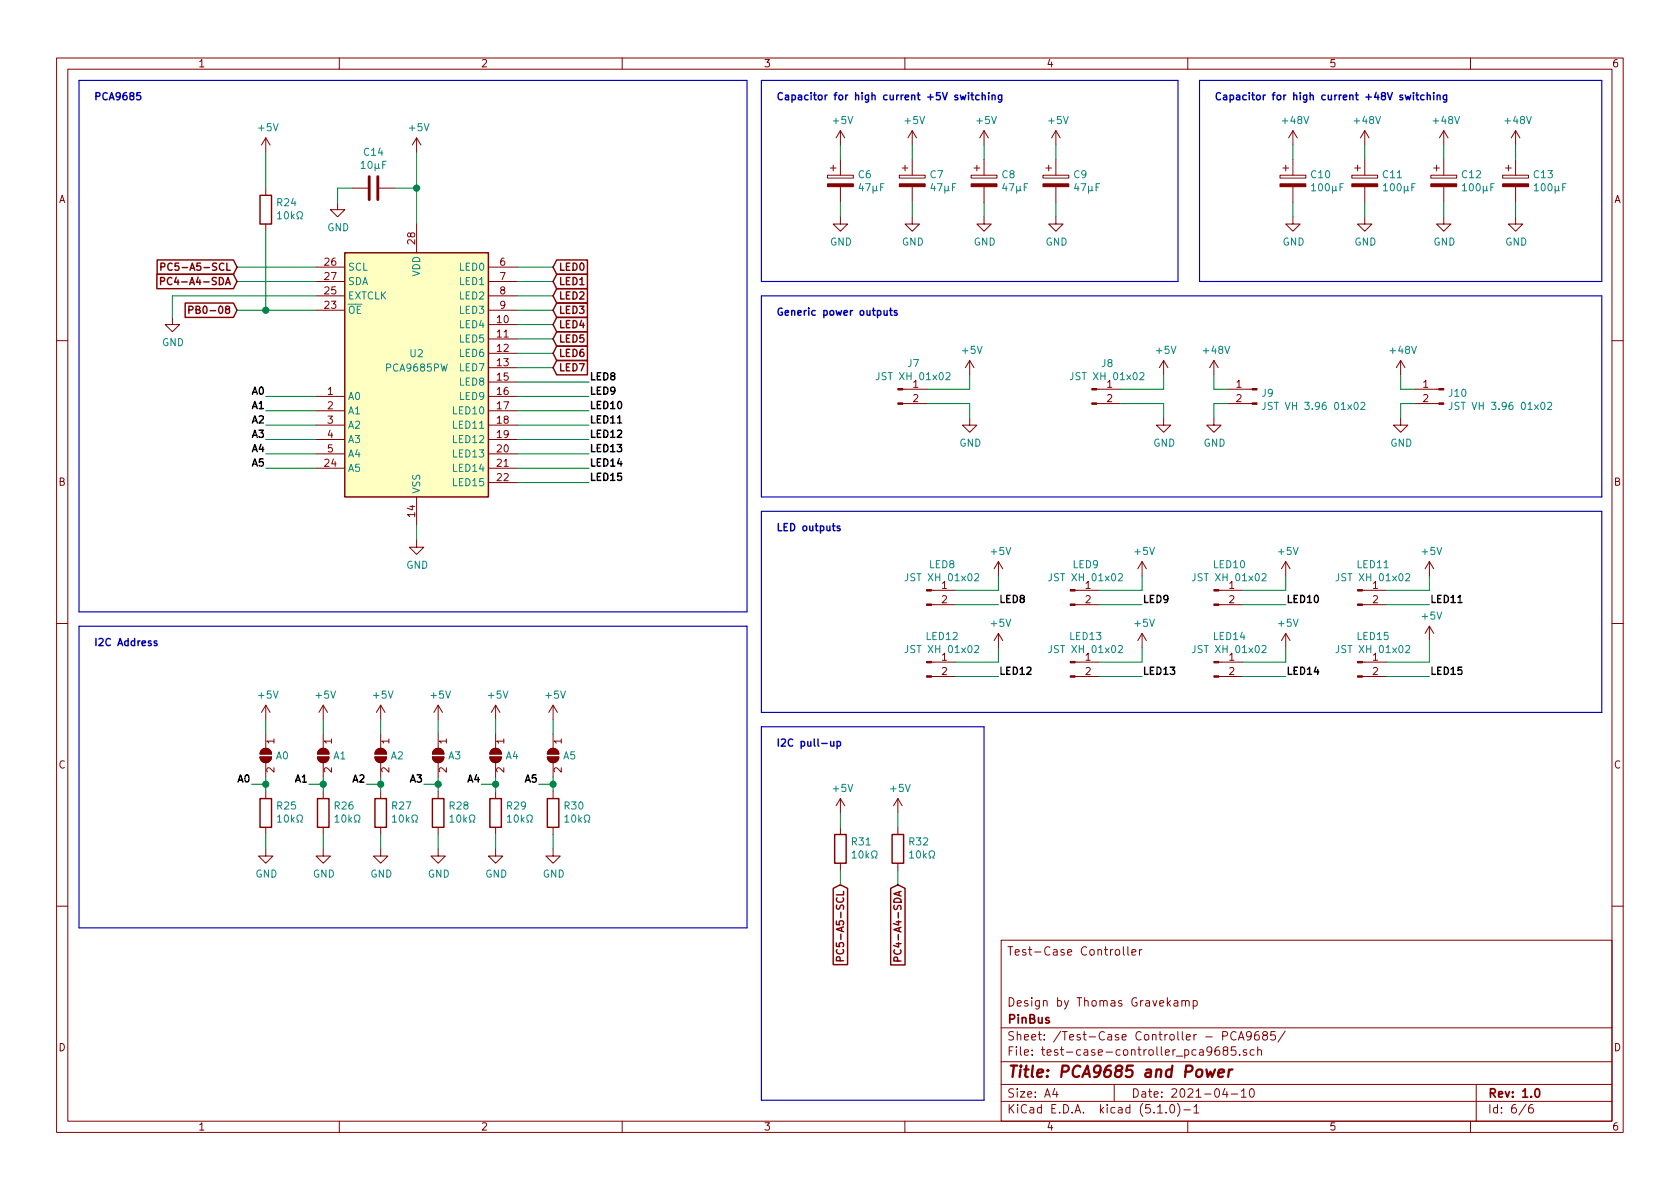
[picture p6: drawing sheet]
EESchema Schematic File Version 4
LIBS:test-case-controller-cache
EELAYER 29 0
EELAYER END
$Descr A4 11693 8268
encoding utf-8
Sheet 6 6
Title "PCA9685 and Power"
Date "2021-04-10"
Rev "1.0"
Comp "PinBus"
Comment1 "Design by Thomas Gravekamp"
Comment2 ""
Comment3 ""
Comment4 "Test-Case Controller"
$EndDescr
$Comp
L Driver_LED:PCA9685PW U2
U 1 1
P 2900 2550
F 0 "U2" H 2900 2650 50  0000 C CNN
F 1 "PCA9685PW" H 2900 2550 50  0000 C CNN
F 2 "Package_SO:TSSOP-28_4.4x9.7mm_P0.65mm" H 2925 1575 50  0001 L CNN
F 3 "http://www.nxp.com/documents/data_sheet/PCA9685.pdf" H 2500 3250 50  0001 C CNN
	1    2900 2550
	1    0    0    -1  
$EndComp
Wire Wire Line
	1650 1850 2200 1850
Wire Wire Line
	1650 1950 2200 1950
$Comp
L power:GND #PWR?
U 1 1
P 1200 2200
F 0 "#PWR?" H 1200 1950 50  0001 C CNN
F 1 "GND" H 1205 2027 50  0000 C CNN
F 2 "" H 1200 2200 50  0001 C CNN
F 3 "" H 1200 2200 50  0001 C CNN
	1    1200 2200
	1    0    0    -1  
$EndComp
Wire Wire Line
	2200 2050 1200 2050
Wire Wire Line
	1200 2050 1200 2200
$Comp
L power:GND #PWR?
U 1 1
P 2900 3750
F 0 "#PWR?" H 2900 3500 50  0001 C CNN
F 1 "GND" H 2905 3577 50  0000 C CNN
F 2 "" H 2900 3750 50  0001 C CNN
F 3 "" H 2900 3750 50  0001 C CNN
	1    2900 3750
	1    0    0    -1  
$EndComp
Wire Wire Line
	2900 3750 2900 3650
$Comp
L Device:R R25
U 1 1
P 1850 5650
F 0 "R25" H 1780 5604 50  0000 R CNN
F 1 "10kΩ" H 1780 5695 50  0000 R CNN
F 2 "Resistor_SMD:R_0603_1608Metric" V 1780 5650 50  0001 C CNN
F 3 "~" H 1850 5650 50  0001 C CNN
	1    1850 5650
	-1   0    0    1   
$EndComp
$Comp
L Device:R R26
U 1 1
P 2250 5650
F 0 "R26" H 2180 5604 50  0000 R CNN
F 1 "10kΩ" H 2180 5695 50  0000 R CNN
F 2 "Resistor_SMD:R_0603_1608Metric" V 2180 5650 50  0001 C CNN
F 3 "~" H 2250 5650 50  0001 C CNN
	1    2250 5650
	-1   0    0    1   
$EndComp
$Comp
L Device:R R27
U 1 1
P 2650 5650
F 0 "R27" H 2580 5604 50  0000 R CNN
F 1 "10kΩ" H 2580 5695 50  0000 R CNN
F 2 "Resistor_SMD:R_0603_1608Metric" V 2580 5650 50  0001 C CNN
F 3 "~" H 2650 5650 50  0001 C CNN
	1    2650 5650
	-1   0    0    1   
$EndComp
$Comp
L Device:R R28
U 1 1
P 3050 5650
F 0 "R28" H 2980 5604 50  0000 R CNN
F 1 "10kΩ" H 2980 5695 50  0000 R CNN
F 2 "Resistor_SMD:R_0603_1608Metric" V 2980 5650 50  0001 C CNN
F 3 "~" H 3050 5650 50  0001 C CNN
	1    3050 5650
	-1   0    0    1   
$EndComp
$Comp
L Device:R R29
U 1 1
P 3450 5650
F 0 "R29" H 3380 5604 50  0000 R CNN
F 1 "10kΩ" H 3380 5695 50  0000 R CNN
F 2 "Resistor_SMD:R_0603_1608Metric" V 3380 5650 50  0001 C CNN
F 3 "~" H 3450 5650 50  0001 C CNN
	1    3450 5650
	-1   0    0    1   
$EndComp
$Comp
L Device:R R30
U 1 1
P 3850 5650
F 0 "R30" H 3780 5604 50  0000 R CNN
F 1 "10kΩ" H 3780 5695 50  0000 R CNN
F 2 "Resistor_SMD:R_0603_1608Metric" V 3780 5650 50  0001 C CNN
F 3 "~" H 3850 5650 50  0001 C CNN
	1    3850 5650
	-1   0    0    1   
$EndComp
Text GLabel 1650 1850 0    50   Input ~ 10
PC5-A5-SCL
Text GLabel 1650 1950 0    50   Input ~ 10
PC4-A4-SDA
Text Label 1850 2750 2    50   ~ 10
A0
Text Label 1850 2850 2    50   ~ 10
A1
Text Label 1850 2950 2    50   ~ 10
A2
Text Label 1850 3050 2    50   ~ 10
A3
Text Label 1850 3150 2    50   ~ 10
A4
Text Label 1850 3250 2    50   ~ 10
A5
Wire Wire Line
	1850 2750 2200 2750
Wire Wire Line
	1850 2850 2200 2850
Wire Wire Line
	1850 2950 2200 2950
Wire Wire Line
	1850 3050 2200 3050
Wire Wire Line
	1850 3150 2200 3150
Wire Wire Line
	1850 3250 2200 3250
$Comp
L Jumper:SolderJumper_2_Open A0
U 1 1
P 1850 5250
F 0 "A0" V 1850 5318 50  0000 L CNN
F 1 "SolderJumper_2_Open" H 1850 5364 50  0001 C CNN
F 2 "Jumper:SolderJumper-2_P1.3mm_Open_TrianglePad1.0x1.5mm" H 1850 5250 50  0001 C CNN
F 3 "~" H 1850 5250 50  0001 C CNN
	1    1850 5250
	0    1    1    0   
$EndComp
$Comp
L Jumper:SolderJumper_2_Open A1
U 1 1
P 2250 5250
F 0 "A1" V 2250 5318 50  0000 L CNN
F 1 "SolderJumper_2_Open" H 2250 5364 50  0001 C CNN
F 2 "Jumper:SolderJumper-2_P1.3mm_Open_TrianglePad1.0x1.5mm" H 2250 5250 50  0001 C CNN
F 3 "~" H 2250 5250 50  0001 C CNN
	1    2250 5250
	0    1    1    0   
$EndComp
$Comp
L Jumper:SolderJumper_2_Open A2
U 1 1
P 2650 5250
F 0 "A2" V 2650 5318 50  0000 L CNN
F 1 "SolderJumper_2_Open" H 2650 5364 50  0001 C CNN
F 2 "Jumper:SolderJumper-2_P1.3mm_Open_TrianglePad1.0x1.5mm" H 2650 5250 50  0001 C CNN
F 3 "~" H 2650 5250 50  0001 C CNN
	1    2650 5250
	0    1    1    0   
$EndComp
$Comp
L Jumper:SolderJumper_2_Open A3
U 1 1
P 3050 5250
F 0 "A3" V 3050 5318 50  0000 L CNN
F 1 "SolderJumper_2_Open" H 3050 5364 50  0001 C CNN
F 2 "Jumper:SolderJumper-2_P1.3mm_Open_TrianglePad1.0x1.5mm" H 3050 5250 50  0001 C CNN
F 3 "~" H 3050 5250 50  0001 C CNN
	1    3050 5250
	0    1    1    0   
$EndComp
$Comp
L Jumper:SolderJumper_2_Open A4
U 1 1
P 3450 5250
F 0 "A4" V 3450 5318 50  0000 L CNN
F 1 "SolderJumper_2_Open" H 3450 5364 50  0001 C CNN
F 2 "Jumper:SolderJumper-2_P1.3mm_Open_TrianglePad1.0x1.5mm" H 3450 5250 50  0001 C CNN
F 3 "~" H 3450 5250 50  0001 C CNN
	1    3450 5250
	0    1    1    0   
$EndComp
$Comp
L Jumper:SolderJumper_2_Open A5
U 1 1
P 3850 5250
F 0 "A5" V 3850 5318 50  0000 L CNN
F 1 "SolderJumper_2_Open" H 3850 5364 50  0001 C CNN
F 2 "Jumper:SolderJumper-2_P1.3mm_Open_TrianglePad1.0x1.5mm" H 3850 5250 50  0001 C CNN
F 3 "~" H 3850 5250 50  0001 C CNN
	1    3850 5250
	0    1    1    0   
$EndComp
$Comp
L power:+5V #PWR?
U 1 1
P 2900 1050
F 0 "#PWR?" H 2900 900 50  0001 C CNN
F 1 "+5V" H 2915 1223 50  0000 C CNN
F 2 "" H 2900 1050 50  0001 C CNN
F 3 "" H 2900 1050 50  0001 C CNN
	1    2900 1050
	1    0    0    -1  
$EndComp
Wire Wire Line
	2900 1550 2900 1300
$Comp
L Device:C C14
U 1 1
P 2600 1300
F 0 "C14" V 2348 1300 50  0000 C CNN
F 1 "10μF" V 2439 1300 50  0000 C CNN
F 2 "Capacitor_SMD:C_0603_1608Metric" H 2638 1150 50  0001 C CNN
F 3 "~" H 2600 1300 50  0001 C CNN
	1    2600 1300
	0    1    1    0   
$EndComp
$Comp
L power:GND #PWR?
U 1 1
P 2350 1400
F 0 "#PWR?" H 2350 1150 50  0001 C CNN
F 1 "GND" H 2355 1227 50  0000 C CNN
F 2 "" H 2350 1400 50  0001 C CNN
F 3 "" H 2350 1400 50  0001 C CNN
	1    2350 1400
	1    0    0    -1  
$EndComp
Wire Wire Line
	2350 1400 2350 1300
Wire Wire Line
	2350 1300 2450 1300
Wire Wire Line
	2750 1300 2900 1300
Connection ~ 2900 1300
Wire Wire Line
	2900 1300 2900 1050
Wire Wire Line
	1850 5400 1850 5450
Wire Wire Line
	2250 5400 2250 5450
Wire Wire Line
	2650 5400 2650 5450
Wire Wire Line
	3050 5400 3050 5450
Wire Wire Line
	3450 5400 3450 5450
Wire Wire Line
	3850 5400 3850 5450
Text Label 2150 5450 2    50   ~ 10
A1
Text Label 2550 5450 2    50   ~ 10
A2
Text Label 2950 5450 2    50   ~ 10
A3
Text Label 1750 5450 2    50   ~ 10
A0
Text Label 3350 5450 2    50   ~ 10
A4
Text Label 3750 5450 2    50   ~ 10
A5
Wire Wire Line
	1750 5450 1850 5450
Connection ~ 1850 5450
Wire Wire Line
	1850 5450 1850 5500
Wire Wire Line
	2150 5450 2250 5450
Connection ~ 2250 5450
Wire Wire Line
	2250 5450 2250 5500
Wire Wire Line
	2550 5450 2650 5450
Connection ~ 2650 5450
Wire Wire Line
	2650 5450 2650 5500
Wire Wire Line
	2950 5450 3050 5450
Connection ~ 3050 5450
Wire Wire Line
	3050 5450 3050 5500
Wire Wire Line
	3350 5450 3450 5450
Connection ~ 3450 5450
Wire Wire Line
	3450 5450 3450 5500
Wire Wire Line
	3750 5450 3850 5450
Connection ~ 3850 5450
Wire Wire Line
	3850 5450 3850 5500
$Comp
L power:GND #PWR?
U 1 1
P 1850 5900
F 0 "#PWR?" H 1850 5650 50  0001 C CNN
F 1 "GND" H 1855 5727 50  0000 C CNN
F 2 "" H 1850 5900 50  0001 C CNN
F 3 "" H 1850 5900 50  0001 C CNN
	1    1850 5900
	1    0    0    -1  
$EndComp
$Comp
L power:GND #PWR?
U 1 1
P 2250 5900
F 0 "#PWR?" H 2250 5650 50  0001 C CNN
F 1 "GND" H 2255 5727 50  0000 C CNN
F 2 "" H 2250 5900 50  0001 C CNN
F 3 "" H 2250 5900 50  0001 C CNN
	1    2250 5900
	1    0    0    -1  
$EndComp
$Comp
L power:GND #PWR?
U 1 1
P 2650 5900
F 0 "#PWR?" H 2650 5650 50  0001 C CNN
F 1 "GND" H 2655 5727 50  0000 C CNN
F 2 "" H 2650 5900 50  0001 C CNN
F 3 "" H 2650 5900 50  0001 C CNN
	1    2650 5900
	1    0    0    -1  
$EndComp
$Comp
L power:GND #PWR?
U 1 1
P 3050 5900
F 0 "#PWR?" H 3050 5650 50  0001 C CNN
F 1 "GND" H 3055 5727 50  0000 C CNN
F 2 "" H 3050 5900 50  0001 C CNN
F 3 "" H 3050 5900 50  0001 C CNN
	1    3050 5900
	1    0    0    -1  
$EndComp
$Comp
L power:GND #PWR?
U 1 1
P 3450 5900
F 0 "#PWR?" H 3450 5650 50  0001 C CNN
F 1 "GND" H 3455 5727 50  0000 C CNN
F 2 "" H 3450 5900 50  0001 C CNN
F 3 "" H 3450 5900 50  0001 C CNN
	1    3450 5900
	1    0    0    -1  
$EndComp
$Comp
L power:GND #PWR?
U 1 1
P 3850 5900
F 0 "#PWR?" H 3850 5650 50  0001 C CNN
F 1 "GND" H 3855 5727 50  0000 C CNN
F 2 "" H 3850 5900 50  0001 C CNN
F 3 "" H 3850 5900 50  0001 C CNN
	1    3850 5900
	1    0    0    -1  
$EndComp
$Comp
L power:+5V #PWR?
U 1 1
P 1850 5000
F 0 "#PWR?" H 1850 4850 50  0001 C CNN
F 1 "+5V" H 1865 5173 50  0000 C CNN
F 2 "" H 1850 5000 50  0001 C CNN
F 3 "" H 1850 5000 50  0001 C CNN
	1    1850 5000
	1    0    0    -1  
$EndComp
$Comp
L power:+5V #PWR?
U 1 1
P 2250 5000
F 0 "#PWR?" H 2250 4850 50  0001 C CNN
F 1 "+5V" H 2265 5173 50  0000 C CNN
F 2 "" H 2250 5000 50  0001 C CNN
F 3 "" H 2250 5000 50  0001 C CNN
	1    2250 5000
	1    0    0    -1  
$EndComp
$Comp
L power:+5V #PWR?
U 1 1
P 2650 5000
F 0 "#PWR?" H 2650 4850 50  0001 C CNN
F 1 "+5V" H 2665 5173 50  0000 C CNN
F 2 "" H 2650 5000 50  0001 C CNN
F 3 "" H 2650 5000 50  0001 C CNN
	1    2650 5000
	1    0    0    -1  
$EndComp
$Comp
L power:+5V #PWR?
U 1 1
P 3050 5000
F 0 "#PWR?" H 3050 4850 50  0001 C CNN
F 1 "+5V" H 3065 5173 50  0000 C CNN
F 2 "" H 3050 5000 50  0001 C CNN
F 3 "" H 3050 5000 50  0001 C CNN
	1    3050 5000
	1    0    0    -1  
$EndComp
$Comp
L power:+5V #PWR?
U 1 1
P 3450 5000
F 0 "#PWR?" H 3450 4850 50  0001 C CNN
F 1 "+5V" H 3465 5173 50  0000 C CNN
F 2 "" H 3450 5000 50  0001 C CNN
F 3 "" H 3450 5000 50  0001 C CNN
	1    3450 5000
	1    0    0    -1  
$EndComp
$Comp
L power:+5V #PWR?
U 1 1
P 3850 5000
F 0 "#PWR?" H 3850 4850 50  0001 C CNN
F 1 "+5V" H 3865 5173 50  0000 C CNN
F 2 "" H 3850 5000 50  0001 C CNN
F 3 "" H 3850 5000 50  0001 C CNN
	1    3850 5000
	1    0    0    -1  
$EndComp
Wire Wire Line
	3850 5000 3850 5100
Wire Wire Line
	3450 5000 3450 5100
Wire Wire Line
	3050 5100 3050 5000
Wire Wire Line
	2650 5000 2650 5100
Wire Wire Line
	2250 5100 2250 5000
Wire Wire Line
	1850 5000 1850 5100
Wire Wire Line
	1850 5800 1850 5900
Wire Wire Line
	2250 5900 2250 5800
Wire Wire Line
	2650 5900 2650 5800
Wire Wire Line
	3050 5900 3050 5800
Wire Wire Line
	3450 5900 3450 5800
Wire Wire Line
	3850 5900 3850 5800
Text Label 4100 2750 0    50   ~ 10
LED9
Text Label 4100 2850 0    50   ~ 10
LED10
Text Label 4100 2950 0    50   ~ 10
LED11
Text Label 4100 3050 0    50   ~ 10
LED12
Text Label 4100 3150 0    50   ~ 10
LED13
Text Label 4100 3250 0    50   ~ 10
LED14
Text Label 4100 3350 0    50   ~ 10
LED15
Wire Wire Line
	3600 1850 3850 1850
Wire Wire Line
	3850 1950 3600 1950
Wire Wire Line
	3600 2050 3850 2050
Wire Wire Line
	3850 2150 3600 2150
Wire Wire Line
	3600 2250 3850 2250
Wire Wire Line
	3850 2350 3600 2350
Wire Wire Line
	3600 2450 3850 2450
Wire Wire Line
	3850 2550 3600 2550
Wire Wire Line
	3600 2650 4100 2650
Wire Wire Line
	4100 2750 3600 2750
Wire Wire Line
	3600 2850 4100 2850
Wire Wire Line
	4100 2950 3600 2950
Wire Wire Line
	3600 3050 4100 3050
Wire Wire Line
	4100 3150 3600 3150
Wire Wire Line
	3600 3250 4100 3250
Wire Wire Line
	4100 3350 3600 3350
$Comp
L Connector:Conn_01x02_Male LED8
U 1 1
P 6450 4100
F 0 "LED8" H 6558 4281 50  0000 C CNN
F 1 "JST XH 01x02" H 6558 4190 50  0000 C CNN
F 2 "Connector_JST:JST_XH_B2B-XH-A_1x02_P2.50mm_Vertical" H 6450 4100 50  0001 C CNN
F 3 "~" H 6450 4100 50  0001 C CNN
	1    6450 4100
	1    0    0    -1  
$EndComp
$Comp
L Connector:Conn_01x02_Male LED9
U 1 1
P 7450 4100
F 0 "LED9" H 7558 4281 50  0000 C CNN
F 1 "JST XH 01x02" H 7558 4190 50  0000 C CNN
F 2 "Connector_JST:JST_XH_B2B-XH-A_1x02_P2.50mm_Vertical" H 7450 4100 50  0001 C CNN
F 3 "~" H 7450 4100 50  0001 C CNN
	1    7450 4100
	1    0    0    -1  
$EndComp
$Comp
L Connector:Conn_01x02_Male LED10
U 1 1
P 8450 4100
F 0 "LED10" H 8558 4281 50  0000 C CNN
F 1 "JST XH 01x02" H 8558 4190 50  0000 C CNN
F 2 "Connector_JST:JST_XH_B2B-XH-A_1x02_P2.50mm_Vertical" H 8450 4100 50  0001 C CNN
F 3 "~" H 8450 4100 50  0001 C CNN
	1    8450 4100
	1    0    0    -1  
$EndComp
$Comp
L Connector:Conn_01x02_Male LED11
U 1 1
P 9450 4100
F 0 "LED11" H 9558 4281 50  0000 C CNN
F 1 "JST XH 01x02" H 9558 4190 50  0000 C CNN
F 2 "Connector_JST:JST_XH_B2B-XH-A_1x02_P2.50mm_Vertical" H 9450 4100 50  0001 C CNN
F 3 "~" H 9450 4100 50  0001 C CNN
	1    9450 4100
	1    0    0    -1  
$EndComp
$Comp
L Connector:Conn_01x02_Male LED13
U 1 1
P 7450 4600
F 0 "LED13" H 7558 4781 50  0000 C CNN
F 1 "JST XH 01x02" H 7558 4690 50  0000 C CNN
F 2 "Connector_JST:JST_XH_B2B-XH-A_1x02_P2.50mm_Vertical" H 7450 4600 50  0001 C CNN
F 3 "~" H 7450 4600 50  0001 C CNN
	1    7450 4600
	1    0    0    -1  
$EndComp
$Comp
L Connector:Conn_01x02_Male LED14
U 1 1
P 8450 4600
F 0 "LED14" H 8558 4781 50  0000 C CNN
F 1 "JST XH 01x02" H 8558 4690 50  0000 C CNN
F 2 "Connector_JST:JST_XH_B2B-XH-A_1x02_P2.50mm_Vertical" H 8450 4600 50  0001 C CNN
F 3 "~" H 8450 4600 50  0001 C CNN
	1    8450 4600
	1    0    0    -1  
$EndComp
$Comp
L Connector:Conn_01x02_Male LED15
U 1 1
P 9450 4600
F 0 "LED15" H 9558 4781 50  0000 C CNN
F 1 "JST XH 01x02" H 9558 4690 50  0000 C CNN
F 2 "Connector_JST:JST_XH_B2B-XH-A_1x02_P2.50mm_Vertical" H 9450 4600 50  0001 C CNN
F 3 "~" H 9450 4600 50  0001 C CNN
	1    9450 4600
	1    0    0    -1  
$EndComp
$Comp
L power:+5V #PWR?
U 1 1
P 6950 4000
F 0 "#PWR?" H 6950 3850 50  0001 C CNN
F 1 "+5V" H 6965 4173 50  0000 C CNN
F 2 "" H 6950 4000 50  0001 C CNN
F 3 "" H 6950 4000 50  0001 C CNN
	1    6950 4000
	1    0    0    -1  
$EndComp
Wire Wire Line
	6650 4100 6950 4100
Wire Wire Line
	6950 4100 6950 4000
Wire Wire Line
	6950 4200 6650 4200
$Comp
L power:+5V #PWR?
U 1 1
P 7950 4000
F 0 "#PWR?" H 7950 3850 50  0001 C CNN
F 1 "+5V" H 7965 4173 50  0000 C CNN
F 2 "" H 7950 4000 50  0001 C CNN
F 3 "" H 7950 4000 50  0001 C CNN
	1    7950 4000
	1    0    0    -1  
$EndComp
Wire Wire Line
	7650 4100 7950 4100
Wire Wire Line
	7950 4100 7950 4000
Wire Wire Line
	7950 4200 7650 4200
Text Label 6950 4200 0    50   ~ 10
LED8
Text Label 7950 4200 0    50   ~ 10
LED9
$Comp
L Connector:Conn_01x02_Male LED12
U 1 1
P 6450 4600
F 0 "LED12" H 6558 4781 50  0000 C CNN
F 1 "JST XH 01x02" H 6558 4690 50  0000 C CNN
F 2 "Connector_JST:JST_XH_B2B-XH-A_1x02_P2.50mm_Vertical" H 6450 4600 50  0001 C CNN
F 3 "~" H 6450 4600 50  0001 C CNN
	1    6450 4600
	1    0    0    -1  
$EndComp
$Comp
L power:+5V #PWR?
U 1 1
P 8950 4000
F 0 "#PWR?" H 8950 3850 50  0001 C CNN
F 1 "+5V" H 8965 4173 50  0000 C CNN
F 2 "" H 8950 4000 50  0001 C CNN
F 3 "" H 8950 4000 50  0001 C CNN
	1    8950 4000
	1    0    0    -1  
$EndComp
$Comp
L power:+5V #PWR?
U 1 1
P 9950 4000
F 0 "#PWR?" H 9950 3850 50  0001 C CNN
F 1 "+5V" H 9965 4173 50  0000 C CNN
F 2 "" H 9950 4000 50  0001 C CNN
F 3 "" H 9950 4000 50  0001 C CNN
	1    9950 4000
	1    0    0    -1  
$EndComp
$Comp
L power:+5V #PWR?
U 1 1
P 6950 4500
F 0 "#PWR?" H 6950 4350 50  0001 C CNN
F 1 "+5V" H 6965 4673 50  0000 C CNN
F 2 "" H 6950 4500 50  0001 C CNN
F 3 "" H 6950 4500 50  0001 C CNN
	1    6950 4500
	1    0    0    -1  
$EndComp
$Comp
L power:+5V #PWR?
U 1 1
P 7950 4500
F 0 "#PWR?" H 7950 4350 50  0001 C CNN
F 1 "+5V" H 7965 4673 50  0000 C CNN
F 2 "" H 7950 4500 50  0001 C CNN
F 3 "" H 7950 4500 50  0001 C CNN
	1    7950 4500
	1    0    0    -1  
$EndComp
$Comp
L power:+5V #PWR?
U 1 1
P 8950 4500
F 0 "#PWR?" H 8950 4350 50  0001 C CNN
F 1 "+5V" H 8965 4673 50  0000 C CNN
F 2 "" H 8950 4500 50  0001 C CNN
F 3 "" H 8950 4500 50  0001 C CNN
	1    8950 4500
	1    0    0    -1  
$EndComp
$Comp
L power:+5V #PWR?
U 1 1
P 9950 4450
F 0 "#PWR?" H 9950 4300 50  0001 C CNN
F 1 "+5V" H 9965 4623 50  0000 C CNN
F 2 "" H 9950 4450 50  0001 C CNN
F 3 "" H 9950 4450 50  0001 C CNN
	1    9950 4450
	1    0    0    -1  
$EndComp
Text Label 8950 4200 0    50   ~ 10
LED10
Text Label 9950 4200 0    50   ~ 10
LED11
Text Label 6950 4700 0    50   ~ 10
LED12
Text Label 7950 4700 0    50   ~ 10
LED13
Text Label 8950 4700 0    50   ~ 10
LED14
Text Label 9950 4700 0    50   ~ 10
LED15
Wire Wire Line
	6650 4600 6950 4600
Wire Wire Line
	6950 4600 6950 4500
Wire Wire Line
	6650 4700 6950 4700
Wire Wire Line
	7650 4700 7950 4700
Wire Wire Line
	7650 4600 7950 4600
Wire Wire Line
	7950 4600 7950 4500
Wire Wire Line
	8650 4100 8950 4100
Wire Wire Line
	8950 4100 8950 4000
Wire Wire Line
	8650 4200 8950 4200
Wire Wire Line
	8650 4700 8950 4700
Wire Wire Line
	8650 4600 8950 4600
Wire Wire Line
	8950 4600 8950 4500
Wire Wire Line
	9650 4100 9950 4100
Wire Wire Line
	9950 4100 9950 4000
Wire Wire Line
	9650 4200 9950 4200
Wire Wire Line
	9650 4600 9950 4600
Wire Wire Line
	9950 4600 9950 4450
Wire Wire Line
	9650 4700 9950 4700
Text Notes 5400 3700 0    50   ~ 10
LED outputs
Text Label 4100 2650 0    50   ~ 10
LED8
Text GLabel 3850 1850 2    50   Input ~ 10
LED0
Text GLabel 3850 1950 2    50   Input ~ 10
LED1
Text GLabel 3850 2050 2    50   Input ~ 10
LED2
Text GLabel 3850 2150 2    50   Input ~ 10
LED3
Text GLabel 3850 2250 2    50   Input ~ 10
LED4
Text GLabel 3850 2350 2    50   Input ~ 10
LED5
Text GLabel 3850 2450 2    50   Input ~ 10
LED6
Text GLabel 3850 2550 2    50   Input ~ 10
LED7
$Comp
L Device:CP C?
U 1 1
P 5850 1250
AR Path="/607D19A4/605EE780" Ref="C?"  Part="1" 
AR Path="/605AEFDD/605EE780" Ref="C6"  Part="1" 
F 0 "C6" H 5968 1296 50  0000 L CNN
F 1 "47μF" H 5968 1205 50  0000 L CNN
F 2 "Capacitor_THT:CP_Radial_D5.0mm_P2.00mm" H 5888 1100 50  0001 C CNN
F 3 "~" H 5850 1250 50  0001 C CNN
	1    5850 1250
	1    0    0    -1  
$EndComp
$Comp
L power:+5V #PWR?
U 1 1
P 5850 1000
AR Path="/607D19A4/605EE786" Ref="#PWR?"  Part="1" 
AR Path="/605AEFDD/605EE786" Ref="#PWR065"  Part="1" 
F 0 "#PWR065" H 5850 850 50  0001 C CNN
F 1 "+5V" H 5865 1173 50  0000 C CNN
F 2 "" H 5850 1000 50  0001 C CNN
F 3 "" H 5850 1000 50  0001 C CNN
	1    5850 1000
	1    0    0    -1  
$EndComp
$Comp
L power:GND #PWR076
U 1 1
P 5850 1500
AR Path="/605AEFDD/605EE78C" Ref="#PWR076"  Part="1" 
AR Path="/607D19A4/605EE78C" Ref="#PWR?"  Part="1" 
F 0 "#PWR076" H 5850 1250 50  0001 C CNN
F 1 "GND" H 5855 1327 50  0000 C CNN
F 2 "" H 5850 1500 50  0001 C CNN
F 3 "" H 5850 1500 50  0001 C CNN
	1    5850 1500
	1    0    0    -1  
$EndComp
Wire Wire Line
	5850 1000 5850 1100
Wire Wire Line
	5850 1400 5850 1500
Text Notes 5400 700  0    50   ~ 10
Capacitor for high current +5V switching
$Comp
L Device:CP C?
U 1 1
P 9000 1250
AR Path="/607D19A4/605F00F5" Ref="C?"  Part="1" 
AR Path="/605AEFDD/605F00F5" Ref="C10"  Part="1" 
F 0 "C10" H 9118 1296 50  0000 L CNN
F 1 "100μF" H 9118 1205 50  0000 L CNN
F 2 "Capacitor_THT:CP_Radial_D10.0mm_P5.00mm" H 9038 1100 50  0001 C CNN
F 3 "~" H 9000 1250 50  0001 C CNN
	1    9000 1250
	1    0    0    -1  
$EndComp
$Comp
L power:GND #PWR080
U 1 1
P 9000 1500
AR Path="/605AEFDD/605F04A6" Ref="#PWR080"  Part="1" 
AR Path="/607D19A4/605F04A6" Ref="#PWR?"  Part="1" 
F 0 "#PWR080" H 9000 1250 50  0001 C CNN
F 1 "GND" H 9005 1327 50  0000 C CNN
F 2 "" H 9000 1500 50  0001 C CNN
F 3 "" H 9000 1500 50  0001 C CNN
	1    9000 1500
	1    0    0    -1  
$EndComp
$Comp
L power:+48V #PWR?
U 1 1
P 9000 1000
F 0 "#PWR?" H 9000 850 50  0001 C CNN
F 1 "+48V" H 9015 1173 50  0000 C CNN
F 2 "" H 9000 1000 50  0001 C CNN
F 3 "" H 9000 1000 50  0001 C CNN
	1    9000 1000
	1    0    0    -1  
$EndComp
Wire Wire Line
	9000 1000 9000 1100
Wire Wire Line
	9000 1400 9000 1500
Text Notes 8450 700  0    50   ~ 10
Capacitor for high current +48V switching
$Comp
L Connector:Conn_01x02_Male J8
U 1 1
P 7600 2700
F 0 "J8" H 7708 2881 50  0000 C CNN
F 1 "JST XH 01x02" H 7708 2790 50  0000 C CNN
F 2 "Connector_JST:JST_XH_B2B-XH-A_1x02_P2.50mm_Vertical" H 7600 2700 50  0001 C CNN
F 3 "~" H 7600 2700 50  0001 C CNN
	1    7600 2700
	1    0    0    -1  
$EndComp
$Comp
L power:+5V #PWR?
U 1 1
P 6750 2600
F 0 "#PWR?" H 6750 2450 50  0001 C CNN
F 1 "+5V" H 6765 2773 50  0000 C CNN
F 2 "" H 6750 2600 50  0001 C CNN
F 3 "" H 6750 2600 50  0001 C CNN
	1    6750 2600
	1    0    0    -1  
$EndComp
$Comp
L power:+5V #PWR?
U 1 1
P 8100 2600
F 0 "#PWR?" H 8100 2450 50  0001 C CNN
F 1 "+5V" H 8115 2773 50  0000 C CNN
F 2 "" H 8100 2600 50  0001 C CNN
F 3 "" H 8100 2600 50  0001 C CNN
	1    8100 2600
	1    0    0    -1  
$EndComp
Wire Wire Line
	8100 2600 8100 2700
Wire Wire Line
	8100 2700 7800 2700
Wire Wire Line
	6750 2600 6750 2700
Wire Wire Line
	6750 2700 6450 2700
$Comp
L power:GND #PWR?
U 1 1
P 6750 2900
F 0 "#PWR?" H 6750 2650 50  0001 C CNN
F 1 "GND" H 6755 2727 50  0000 C CNN
F 2 "" H 6750 2900 50  0001 C CNN
F 3 "" H 6750 2900 50  0001 C CNN
	1    6750 2900
	1    0    0    -1  
$EndComp
$Comp
L power:GND #PWR?
U 1 1
P 8100 2900
F 0 "#PWR?" H 8100 2650 50  0001 C CNN
F 1 "GND" H 8105 2727 50  0000 C CNN
F 2 "" H 8100 2900 50  0001 C CNN
F 3 "" H 8100 2900 50  0001 C CNN
	1    8100 2900
	1    0    0    -1  
$EndComp
Wire Wire Line
	7800 2800 8100 2800
Wire Wire Line
	8100 2800 8100 2900
Wire Wire Line
	6450 2800 6750 2800
Wire Wire Line
	6750 2800 6750 2900
Text Notes 5400 2200 0    50   ~ 10
Generic power outputs
$Comp
L Connector:Conn_01x02_Male J9
U 1 1
P 8750 2700
AR Path="/605AEFDD/6060DEA4" Ref="J9"  Part="1" 
AR Path="/6076D1AF/6060DEA4" Ref="J?"  Part="1" 
F 0 "J9" H 8722 2674 50  0000 R CNN
F 1 "JST VH 3.96 01x02" H 8722 2583 50  0000 R CNN
F 2 "Connector_JST:JST_VH_B2P-VH_1x02_P3.96mm_Vertical" H 8750 2700 50  0001 C CNN
F 3 "~" H 8750 2700 50  0001 C CNN
	1    8750 2700
	-1   0    0    -1  
$EndComp
$Comp
L Connector:Conn_01x02_Male J10
U 1 1
P 10050 2700
AR Path="/605AEFDD/606100E8" Ref="J10"  Part="1" 
AR Path="/6076D1AF/606100E8" Ref="J?"  Part="1" 
F 0 "J10" H 10022 2674 50  0000 R CNN
F 1 "JST VH 3.96 01x02" H 10022 2583 50  0000 R CNN
F 2 "Connector_JST:JST_VH_B2P-VH_1x02_P3.96mm_Vertical" H 10050 2700 50  0001 C CNN
F 3 "~" H 10050 2700 50  0001 C CNN
	1    10050 2700
	-1   0    0    -1  
$EndComp
$Comp
L power:GND #PWR?
U 1 1
P 9750 2900
F 0 "#PWR?" H 9750 2650 50  0001 C CNN
F 1 "GND" H 9755 2727 50  0000 C CNN
F 2 "" H 9750 2900 50  0001 C CNN
F 3 "" H 9750 2900 50  0001 C CNN
	1    9750 2900
	1    0    0    -1  
$EndComp
$Comp
L power:GND #PWR?
U 1 1
P 8450 2900
F 0 "#PWR?" H 8450 2650 50  0001 C CNN
F 1 "GND" H 8455 2727 50  0000 C CNN
F 2 "" H 8450 2900 50  0001 C CNN
F 3 "" H 8450 2900 50  0001 C CNN
	1    8450 2900
	1    0    0    -1  
$EndComp
$Comp
L power:+48V #PWR?
U 1 1
P 8450 2600
F 0 "#PWR?" H 8450 2450 50  0001 C CNN
F 1 "+48V" H 8465 2773 50  0000 C CNN
F 2 "" H 8450 2600 50  0001 C CNN
F 3 "" H 8450 2600 50  0001 C CNN
	1    8450 2600
	1    0    0    -1  
$EndComp
$Comp
L power:+48V #PWR?
U 1 1
P 9750 2600
F 0 "#PWR?" H 9750 2450 50  0001 C CNN
F 1 "+48V" H 9765 2773 50  0000 C CNN
F 2 "" H 9750 2600 50  0001 C CNN
F 3 "" H 9750 2600 50  0001 C CNN
	1    9750 2600
	1    0    0    -1  
$EndComp
Wire Wire Line
	9750 2600 9750 2700
Wire Wire Line
	9750 2700 9850 2700
Wire Wire Line
	9850 2800 9750 2800
Wire Wire Line
	9750 2800 9750 2900
Wire Wire Line
	8550 2800 8450 2800
Wire Wire Line
	8450 2800 8450 2900
Wire Wire Line
	8450 2600 8450 2700
Wire Wire Line
	8450 2700 8550 2700
Text GLabel 1650 2150 0    50   Input ~ 10
PB0-08
Wire Wire Line
	1650 2150 1850 2150
$Comp
L Device:R R24
U 1 1
P 1850 1450
F 0 "R24" H 1780 1404 50  0000 R CNN
F 1 "10kΩ" H 1780 1495 50  0000 R CNN
F 2 "Resistor_SMD:R_0603_1608Metric" V 1780 1450 50  0001 C CNN
F 3 "~" H 1850 1450 50  0001 C CNN
	1    1850 1450
	-1   0    0    1   
$EndComp
Wire Wire Line
	1850 1600 1850 2150
Connection ~ 1850 2150
Wire Wire Line
	1850 2150 2200 2150
$Comp
L power:+5V #PWR?
U 1 1
P 1850 1050
F 0 "#PWR?" H 1850 900 50  0001 C CNN
F 1 "+5V" H 1865 1223 50  0000 C CNN
F 2 "" H 1850 1050 50  0001 C CNN
F 3 "" H 1850 1050 50  0001 C CNN
	1    1850 1050
	1    0    0    -1  
$EndComp
Wire Wire Line
	1850 1300 1850 1050
Wire Notes Line width 8 style solid
	5300 550  5300 1950
Wire Notes Line width 8 style solid
	11150 1950 11150 550 
Wire Notes Line width 8 style solid
	11150 2050 5300 2050
Wire Notes Line width 8 style solid
	5300 2050 5300 3450
Wire Notes Line width 8 style solid
	5300 3450 11150 3450
Wire Notes Line width 8 style solid
	11150 3450 11150 2050
Wire Notes Line width 8 style solid
	5300 550  8200 550 
Wire Notes Line width 8 style solid
	8200 550  8200 1950
Wire Notes Line width 8 style solid
	8200 1950 5300 1950
Wire Notes Line width 8 style solid
	8350 550  11150 550 
Wire Notes Line width 8 style solid
	8350 550  8350 1950
Wire Notes Line width 8 style solid
	8350 1950 11150 1950
Wire Notes Line width 8 style solid
	5200 550  550  550 
Wire Notes Line width 8 style solid
	550  550  550  4250
Wire Notes Line width 8 style solid
	550  4250 5200 4250
Wire Notes Line width 8 style solid
	5200 4250 5200 550 
Text Notes 650  700  0    50   ~ 10
PCA9685
Wire Notes Line width 8 style solid
	550  4350 5200 4350
Wire Notes Line width 8 style solid
	5200 4350 5200 6450
Wire Notes Line width 8 style solid
	5200 6450 550  6450
Wire Notes Line width 8 style solid
	550  6450 550  4350
Text Notes 650  4500 0    50   ~ 10
I2C Address
Wire Notes Line width 8 style solid
	11150 3550 5300 3550
Wire Notes Line width 8 style solid
	5300 3550 5300 4950
Wire Notes Line width 8 style solid
	5300 4950 11150 4950
Wire Notes Line width 8 style solid
	11150 4950 11150 3550
$Comp
L Device:CP C?
U 1 1
P 10050 1250
AR Path="/607D19A4/606BD86D" Ref="C?"  Part="1" 
AR Path="/605AEFDD/606BD86D" Ref="C12"  Part="1" 
F 0 "C12" H 10168 1296 50  0000 L CNN
F 1 "100μF" H 10168 1205 50  0000 L CNN
F 2 "Capacitor_THT:CP_Radial_D10.0mm_P5.00mm" H 10088 1100 50  0001 C CNN
F 3 "~" H 10050 1250 50  0001 C CNN
	1    10050 1250
	1    0    0    -1  
$EndComp
$Comp
L power:GND #PWR082
U 1 1
P 10050 1500
AR Path="/605AEFDD/606BD873" Ref="#PWR082"  Part="1" 
AR Path="/607D19A4/606BD873" Ref="#PWR?"  Part="1" 
F 0 "#PWR082" H 10050 1250 50  0001 C CNN
F 1 "GND" H 10055 1327 50  0000 C CNN
F 2 "" H 10050 1500 50  0001 C CNN
F 3 "" H 10050 1500 50  0001 C CNN
	1    10050 1500
	1    0    0    -1  
$EndComp
$Comp
L power:+48V #PWR?
U 1 1
P 10050 1000
F 0 "#PWR?" H 10050 850 50  0001 C CNN
F 1 "+48V" H 10065 1173 50  0000 C CNN
F 2 "" H 10050 1000 50  0001 C CNN
F 3 "" H 10050 1000 50  0001 C CNN
	1    10050 1000
	1    0    0    -1  
$EndComp
Wire Wire Line
	10050 1000 10050 1100
Wire Wire Line
	10050 1400 10050 1500
$Comp
L Device:CP C?
U 1 1
P 9500 1250
AR Path="/607D19A4/606C16F1" Ref="C?"  Part="1" 
AR Path="/605AEFDD/606C16F1" Ref="C11"  Part="1" 
F 0 "C11" H 9618 1296 50  0000 L CNN
F 1 "100μF" H 9618 1205 50  0000 L CNN
F 2 "Capacitor_THT:CP_Radial_D10.0mm_P5.00mm" H 9538 1100 50  0001 C CNN
F 3 "~" H 9500 1250 50  0001 C CNN
	1    9500 1250
	1    0    0    -1  
$EndComp
$Comp
L power:GND #PWR081
U 1 1
P 9500 1500
AR Path="/605AEFDD/606C16F7" Ref="#PWR081"  Part="1" 
AR Path="/607D19A4/606C16F7" Ref="#PWR?"  Part="1" 
F 0 "#PWR081" H 9500 1250 50  0001 C CNN
F 1 "GND" H 9505 1327 50  0000 C CNN
F 2 "" H 9500 1500 50  0001 C CNN
F 3 "" H 9500 1500 50  0001 C CNN
	1    9500 1500
	1    0    0    -1  
$EndComp
$Comp
L power:+48V #PWR?
U 1 1
P 9500 1000
F 0 "#PWR?" H 9500 850 50  0001 C CNN
F 1 "+48V" H 9515 1173 50  0000 C CNN
F 2 "" H 9500 1000 50  0001 C CNN
F 3 "" H 9500 1000 50  0001 C CNN
	1    9500 1000
	1    0    0    -1  
$EndComp
Wire Wire Line
	9500 1000 9500 1100
Wire Wire Line
	9500 1400 9500 1500
$Comp
L Device:R R31
U 1 1
P 5850 5900
F 0 "R31" H 5780 5854 50  0000 R CNN
F 1 "10kΩ" H 5780 5945 50  0000 R CNN
F 2 "Resistor_SMD:R_0603_1608Metric" V 5780 5900 50  0001 C CNN
F 3 "~" H 5850 5900 50  0001 C CNN
	1    5850 5900
	-1   0    0    1   
$EndComp
$Comp
L Device:R R32
U 1 1
P 6250 5900
F 0 "R32" H 6180 5854 50  0000 R CNN
F 1 "10kΩ" H 6180 5945 50  0000 R CNN
F 2 "Resistor_SMD:R_0603_1608Metric" V 6180 5900 50  0001 C CNN
F 3 "~" H 6250 5900 50  0001 C CNN
	1    6250 5900
	-1   0    0    1   
$EndComp
$Comp
L power:+5V #PWR?
U 1 1
P 5850 5650
F 0 "#PWR?" H 5850 5500 50  0001 C CNN
F 1 "+5V" H 5865 5823 50  0000 C CNN
F 2 "" H 5850 5650 50  0001 C CNN
F 3 "" H 5850 5650 50  0001 C CNN
	1    5850 5650
	1    0    0    -1  
$EndComp
$Comp
L power:+5V #PWR?
U 1 1
P 6250 5650
F 0 "#PWR?" H 6250 5500 50  0001 C CNN
F 1 "+5V" H 6265 5823 50  0000 C CNN
F 2 "" H 6250 5650 50  0001 C CNN
F 3 "" H 6250 5650 50  0001 C CNN
	1    6250 5650
	1    0    0    -1  
$EndComp
Text GLabel 5850 6150 3    50   Input ~ 10
PC5-A5-SCL
Text GLabel 6250 6150 3    50   Input ~ 10
PC4-A4-SDA
Wire Notes Line width 8 style solid
	5300 5050 6850 5050
Wire Notes Line width 8 style solid
	6850 5050 6850 7650
Wire Notes Line width 8 style solid
	6850 7650 5300 7650
Wire Notes Line width 8 style solid
	5300 7650 5300 5050
Text Notes 5400 5200 0    50   ~ 10
I2C pull-up
Wire Wire Line
	5850 5650 5850 5750
Wire Wire Line
	6250 5650 6250 5750
Wire Wire Line
	5850 6050 5850 6150
Wire Wire Line
	6250 6050 6250 6150
$Comp
L Device:CP C?
U 1 1
P 10550 1250
AR Path="/607D19A4/606CF132" Ref="C?"  Part="1" 
AR Path="/605AEFDD/606CF132" Ref="C13"  Part="1" 
F 0 "C13" H 10668 1296 50  0000 L CNN
F 1 "100μF" H 10668 1205 50  0000 L CNN
F 2 "Capacitor_THT:CP_Radial_D10.0mm_P5.00mm" H 10588 1100 50  0001 C CNN
F 3 "~" H 10550 1250 50  0001 C CNN
	1    10550 1250
	1    0    0    -1  
$EndComp
$Comp
L power:GND #PWR083
U 1 1
P 10550 1500
AR Path="/605AEFDD/606CF138" Ref="#PWR083"  Part="1" 
AR Path="/607D19A4/606CF138" Ref="#PWR?"  Part="1" 
F 0 "#PWR083" H 10550 1250 50  0001 C CNN
F 1 "GND" H 10555 1327 50  0000 C CNN
F 2 "" H 10550 1500 50  0001 C CNN
F 3 "" H 10550 1500 50  0001 C CNN
	1    10550 1500
	1    0    0    -1  
$EndComp
$Comp
L power:+48V #PWR?
U 1 1
P 10550 1000
F 0 "#PWR?" H 10550 850 50  0001 C CNN
F 1 "+48V" H 10565 1173 50  0000 C CNN
F 2 "" H 10550 1000 50  0001 C CNN
F 3 "" H 10550 1000 50  0001 C CNN
	1    10550 1000
	1    0    0    -1  
$EndComp
Wire Wire Line
	10550 1000 10550 1100
Wire Wire Line
	10550 1400 10550 1500
$Comp
L Connector:Conn_01x02_Male J7
U 1 1
P 6250 2700
F 0 "J7" H 6358 2881 50  0000 C CNN
F 1 "JST XH 01x02" H 6358 2790 50  0000 C CNN
F 2 "Connector_JST:JST_XH_B2B-XH-A_1x02_P2.50mm_Vertical" H 6250 2700 50  0001 C CNN
F 3 "~" H 6250 2700 50  0001 C CNN
	1    6250 2700
	1    0    0    -1  
$EndComp
$Comp
L Device:CP C?
U 1 1
P 6350 1250
AR Path="/607D19A4/6071B9BC" Ref="C?"  Part="1" 
AR Path="/605AEFDD/6071B9BC" Ref="C7"  Part="1" 
F 0 "C7" H 6468 1296 50  0000 L CNN
F 1 "47μF" H 6468 1205 50  0000 L CNN
F 2 "Capacitor_THT:CP_Radial_D5.0mm_P2.00mm" H 6388 1100 50  0001 C CNN
F 3 "~" H 6350 1250 50  0001 C CNN
	1    6350 1250
	1    0    0    -1  
$EndComp
$Comp
L power:+5V #PWR?
U 1 1
P 6350 1000
AR Path="/607D19A4/6071B9C2" Ref="#PWR?"  Part="1" 
AR Path="/605AEFDD/6071B9C2" Ref="#PWR066"  Part="1" 
F 0 "#PWR066" H 6350 850 50  0001 C CNN
F 1 "+5V" H 6365 1173 50  0000 C CNN
F 2 "" H 6350 1000 50  0001 C CNN
F 3 "" H 6350 1000 50  0001 C CNN
	1    6350 1000
	1    0    0    -1  
$EndComp
$Comp
L power:GND #PWR077
U 1 1
P 6350 1500
AR Path="/605AEFDD/6071B9C8" Ref="#PWR077"  Part="1" 
AR Path="/607D19A4/6071B9C8" Ref="#PWR?"  Part="1" 
F 0 "#PWR077" H 6350 1250 50  0001 C CNN
F 1 "GND" H 6355 1327 50  0000 C CNN
F 2 "" H 6350 1500 50  0001 C CNN
F 3 "" H 6350 1500 50  0001 C CNN
	1    6350 1500
	1    0    0    -1  
$EndComp
Wire Wire Line
	6350 1000 6350 1100
Wire Wire Line
	6350 1400 6350 1500
$Comp
L Device:CP C?
U 1 1
P 6850 1250
AR Path="/607D19A4/607850B8" Ref="C?"  Part="1" 
AR Path="/605AEFDD/607850B8" Ref="C8"  Part="1" 
F 0 "C8" H 6968 1296 50  0000 L CNN
F 1 "47μF" H 6968 1205 50  0000 L CNN
F 2 "Capacitor_THT:CP_Radial_D5.0mm_P2.00mm" H 6888 1100 50  0001 C CNN
F 3 "~" H 6850 1250 50  0001 C CNN
	1    6850 1250
	1    0    0    -1  
$EndComp
$Comp
L power:+5V #PWR?
U 1 1
P 6850 1000
AR Path="/607D19A4/607850BE" Ref="#PWR?"  Part="1" 
AR Path="/605AEFDD/607850BE" Ref="#PWR067"  Part="1" 
F 0 "#PWR067" H 6850 850 50  0001 C CNN
F 1 "+5V" H 6865 1173 50  0000 C CNN
F 2 "" H 6850 1000 50  0001 C CNN
F 3 "" H 6850 1000 50  0001 C CNN
	1    6850 1000
	1    0    0    -1  
$EndComp
$Comp
L power:GND #PWR078
U 1 1
P 6850 1500
AR Path="/605AEFDD/607850C4" Ref="#PWR078"  Part="1" 
AR Path="/607D19A4/607850C4" Ref="#PWR?"  Part="1" 
F 0 "#PWR078" H 6850 1250 50  0001 C CNN
F 1 "GND" H 6855 1327 50  0000 C CNN
F 2 "" H 6850 1500 50  0001 C CNN
F 3 "" H 6850 1500 50  0001 C CNN
	1    6850 1500
	1    0    0    -1  
$EndComp
Wire Wire Line
	6850 1000 6850 1100
Wire Wire Line
	6850 1400 6850 1500
$Comp
L Device:CP C?
U 1 1
P 7350 1250
AR Path="/607D19A4/60789352" Ref="C?"  Part="1" 
AR Path="/605AEFDD/60789352" Ref="C9"  Part="1" 
F 0 "C9" H 7468 1296 50  0000 L CNN
F 1 "47μF" H 7468 1205 50  0000 L CNN
F 2 "Capacitor_THT:CP_Radial_D5.0mm_P2.00mm" H 7388 1100 50  0001 C CNN
F 3 "~" H 7350 1250 50  0001 C CNN
	1    7350 1250
	1    0    0    -1  
$EndComp
$Comp
L power:+5V #PWR?
U 1 1
P 7350 1000
AR Path="/607D19A4/60789358" Ref="#PWR?"  Part="1" 
AR Path="/605AEFDD/60789358" Ref="#PWR068"  Part="1" 
F 0 "#PWR068" H 7350 850 50  0001 C CNN
F 1 "+5V" H 7365 1173 50  0000 C CNN
F 2 "" H 7350 1000 50  0001 C CNN
F 3 "" H 7350 1000 50  0001 C CNN
	1    7350 1000
	1    0    0    -1  
$EndComp
$Comp
L power:GND #PWR079
U 1 1
P 7350 1500
AR Path="/605AEFDD/6078935E" Ref="#PWR079"  Part="1" 
AR Path="/607D19A4/6078935E" Ref="#PWR?"  Part="1" 
F 0 "#PWR079" H 7350 1250 50  0001 C CNN
F 1 "GND" H 7355 1327 50  0000 C CNN
F 2 "" H 7350 1500 50  0001 C CNN
F 3 "" H 7350 1500 50  0001 C CNN
	1    7350 1500
	1    0    0    -1  
$EndComp
Wire Wire Line
	7350 1000 7350 1100
Wire Wire Line
	7350 1400 7350 1500
$EndSCHEMATC
